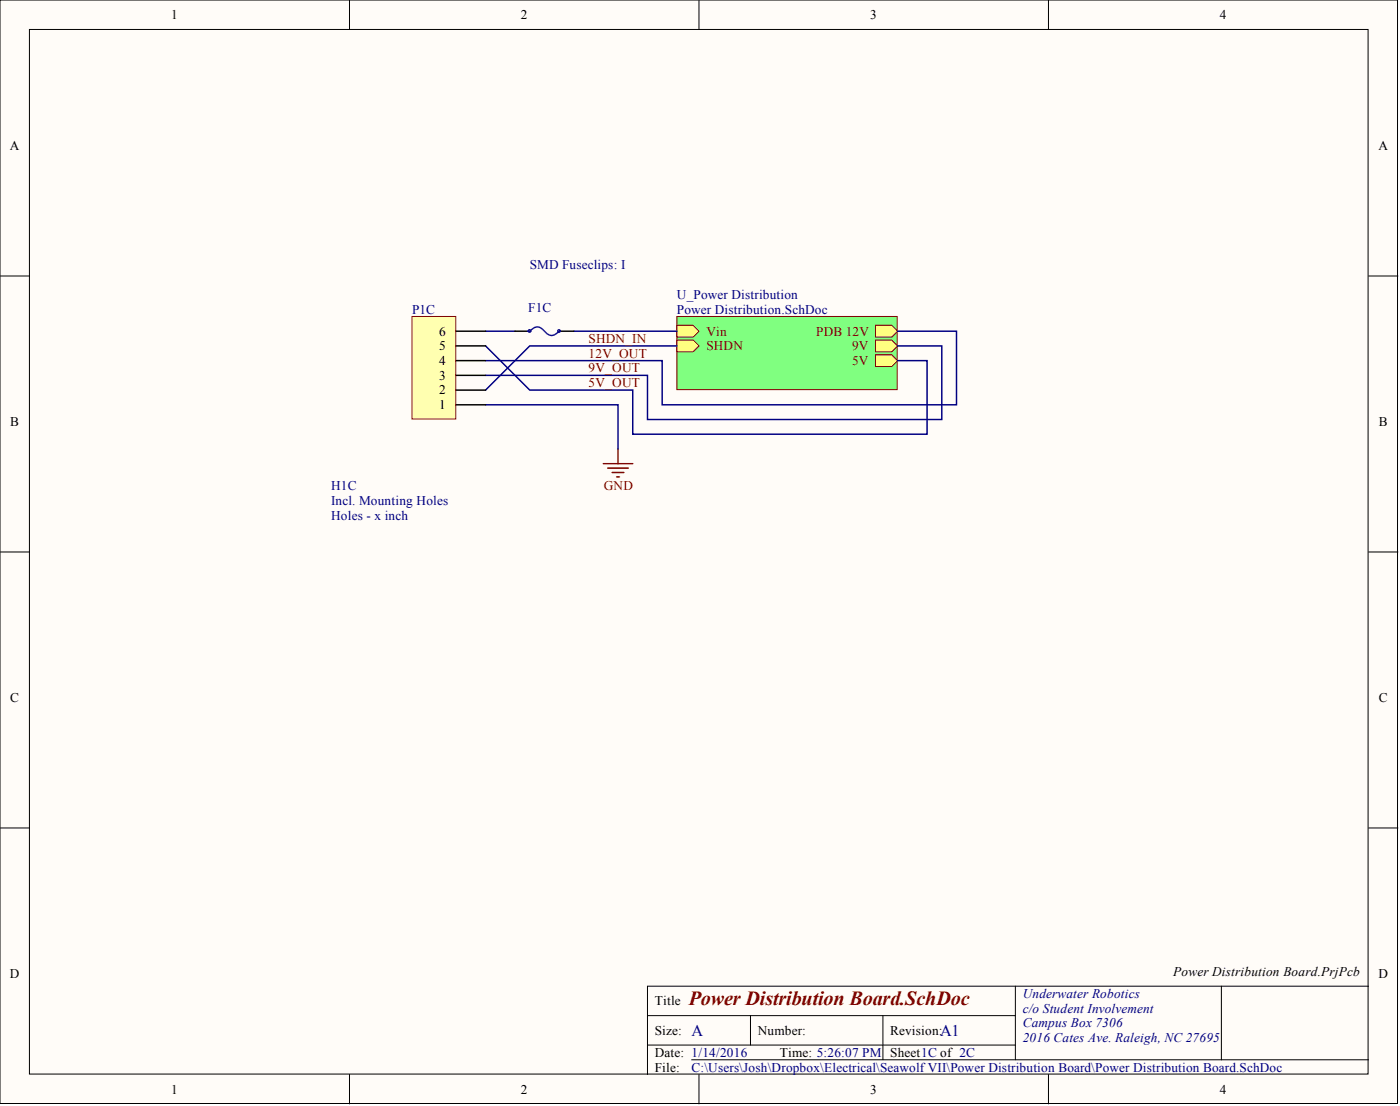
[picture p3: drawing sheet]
<svg xmlns="http://www.w3.org/2000/svg" width="241mm" height="190mm" viewBox="0 0 241 190" stroke-linecap="round" stroke-linejoin="round" font-family="sans-serif">
<g fill="#fffcf8" stroke="#000" stroke-width=".17">
<path d="M0 0h240.9v190.1h-240.9z"/>
<path d="M5.1 5.1h230.7v179.9h-230.7z"/>
</g>
<g fill="none" stroke="#000" stroke-width=".17">
<path d="M60.2 0v5.1M120.5 0v5.1M180.7 0v5.1M0 47.5h5.1M235.9 47.5h5M0 95.1h5.1M235.9 95.1h5M0 142.6h5.1M235.9 142.6h5M111.6 174.9h63.4M129.4 174.9v5.1M152.2 174.9v7.6"/>
<path d="M175 169.9v12.6M210.5 169.9v12.6M235.9 169.9h-124.3v15.2M60.2 185.1v5M111.6 180h63.4M119.2 182.5h116.7M120.5 185.1v5M180.7 185.1v5"/>
</g>
<path d="M116.7 54.5h37.9v12.6h-37.9z" fill="#80ff80" stroke="#800000" stroke-width=".17"/>
<path d="M116.7 56h2.8l1 1-1 1.1h-2.8z" fill-rule="evenodd" fill="#ffff80"/>
<path d="M116.7 56h2.8l1 1-1 1.1h-2.8z" fill="none" stroke="#800000" stroke-width=".17"/>
<path d="M150.9 58.6h2.8l1 1-1 1h-2.8z" fill-rule="evenodd" fill="#ffff80"/>
<path d="M150.9 58.6h2.8l1 1-1 1h-2.8z" fill="none" stroke="#800000" stroke-width=".17"/>
<path d="M150.9 61.1h2.8l1 1-1 1h-2.8z" fill-rule="evenodd" fill="#ffff80"/>
<path d="M150.9 61.1h2.8l1 1-1 1h-2.8z" fill="none" stroke="#800000" stroke-width=".17"/>
<path d="M116.7 58.6h2.8l1 1-1 1h-2.8z" fill-rule="evenodd" fill="#ffff80"/>
<path d="M116.7 58.6h2.8l1 1-1 1h-2.8z" fill="none" stroke="#800000" stroke-width=".17"/>
<path d="M150.9 56h2.8l1 1-1 1.1h-2.8z" fill-rule="evenodd" fill="#ffff80"/>
<path d="M150.9 56h2.8l1 1-1 1.1h-2.8z" fill="none" stroke="#800000" stroke-width=".17"/>
<path d="M83.7 59.6l7.6 7.6h17.8v7.6h50.7v-12.7h-5.1M83.7 57h5.1M98.9 57h17.8M116.7 59.6h-25.4l-7.6 7.6M154.7 57h10.2v12.7h-50.8v-7.6h-30.4M154.7 59.6h7.6v12.7h-50.7v-7.6h-27.9M83.7 69.7h22.8v7.6" fill="none" stroke="#000080" stroke-width=".25"/>
<path d="M104 79.9h5.1M106.5 77.3v2.6M104.7 80.6h3.6M105.5 81.4h2M106.3 82.1h.5" fill="none" stroke="#800000" stroke-width=".25"/>
<path d="M71 54.5h7.5v17.7h-7.5z" fill="#ffffb0" stroke="#800000" stroke-width=".17"/>
<path d="M78.6 59.6h5.1M78.6 57h5.1M88.8 57h2.5M96.4 57h2.5M78.6 69.7h5.1M78.6 67.2h5.1M78.6 64.7h5.1M78.6 62.1h5.1" fill="none" stroke="#000" stroke-width=".25"/>
<g fill="none" stroke="#00f" stroke-width=".25">
<path d="M91.3 57a1.45 1.45 0 0 1 1.9-.5l.6 .5a1.47 1.47 0 0 0 2.6 0"/>
<circle cx="91.3" cy="57" r=".22"/>
<circle cx="96.3" cy="57" r=".22"/>
</g>
<text font-size="3.5" fill="#800000" x="118.7" y="173.2">Power Distribution Board.SchDoc</text>
<g font-size="2.8" fill="#000080">
<text x="119.2" y="178.4">A</text>
<text x="162.1" y="178.4">A1</text>
</g>
<g font-size="2.3">
<text x="29.5" y="3.3">1</text>
<text x="89.8" y="3.3">2</text>
<text x="150" y="3.3">3</text>
<text x="210.3" y="3.3">4</text>
<text x="1.7" y="25.8">A</text>
<text x="237.6" y="25.8">A</text>
<text x="75.7" y="57.8">6</text>
<text x="75.7" y="65.4">3</text>
<text x="75.7" y="62.9">4</text>
<text x="75.7" y="60.3">5</text>
<text x="75.7" y="70.5">1</text>
<text x="75.7" y="67.9">2</text>
<text x="1.8" y="73.4">B</text>
<text x="237.7" y="73.4">B</text>
<text x="1.8" y="120.9">C</text>
<text x="237.7" y="120.9">C</text>
<text x="1.7" y="168.4">D</text>
<text x="112.9" y="173.2">Title</text>
<text x="202.2" y="168.1">Power Distribution Board.PrjPcb</text>
<text x="237.6" y="168.4">D</text>
<text x="112.9" y="178.2">Size:</text>
<text x="130.6" y="178.2">Number:</text>
<text x="153.4" y="178.2">Revision:</text>
<text x="112.9" y="182">Date: 1/14/2016</text>
<text x="112.9" y="184.6">File:</text>
<text x="134.4" y="182">Time: 5:26:07 PM</text>
<text x="153.4" y="182">Sheet1C of 2C</text>
<text x="29.5" y="188.4">1</text>
<text x="89.8" y="188.4">2</text>
<text x="150" y="188.4">3</text>
<text x="210.3" y="188.4">4</text>
</g>
<g font-size="2.3" fill="#000080">
<text x="91.3" y="46.4">SMD Fuseclips: I</text>
<text x="91.1" y="53.8">F1C</text>
<text x="116.7" y="51.5">U_Power Distribution</text>
<text x="71" y="54">P1C</text>
<text x="116.7" y="54">Power Distribution.SchDoc</text>
<text x="57.1" y="87">Incl. Mounting Holes</text>
<text x="57.1" y="84.4">H1C</text>
<text x="57.1" y="89.5">Holes - x inch</text>
<text x="176.3" y="171.9">Underwater Robotics</text>
<text x="176.3" y="174.4">c/o Student Involvement</text>
<text x="176.3" y="177">Campus Box 7306</text>
<text x="176.3" y="179.5">2016 Cates Ave. Raleigh, NC 27695</text>
<text x="119.2" y="184.6">C:\Users\Josh\Dropbox\Electrical\Seawolf VII\Power Distribution Board\Power Distribution Board.SchDoc</text>
</g>
<g font-size="2.3" fill="#800000">
<text x="101.5" y="59.1">SHDN_IN</text>
<text x="121.7" y="57.8">Vin</text>
<text x="140.7" y="57.8">PDB 12V</text>
<text x="101.5" y="61.6">12V_OUT</text>
<text x="101.5" y="64.1">9V_OUT</text>
<text x="121.7" y="60.3">SHDN</text>
<text x="146.9" y="60.3">9V</text>
<text x="146.9" y="62.9">5V</text>
<text x="101.5" y="66.7">5V_OUT</text>
<text x="104.1" y="84.4">GND</text>
</g>
</svg>
